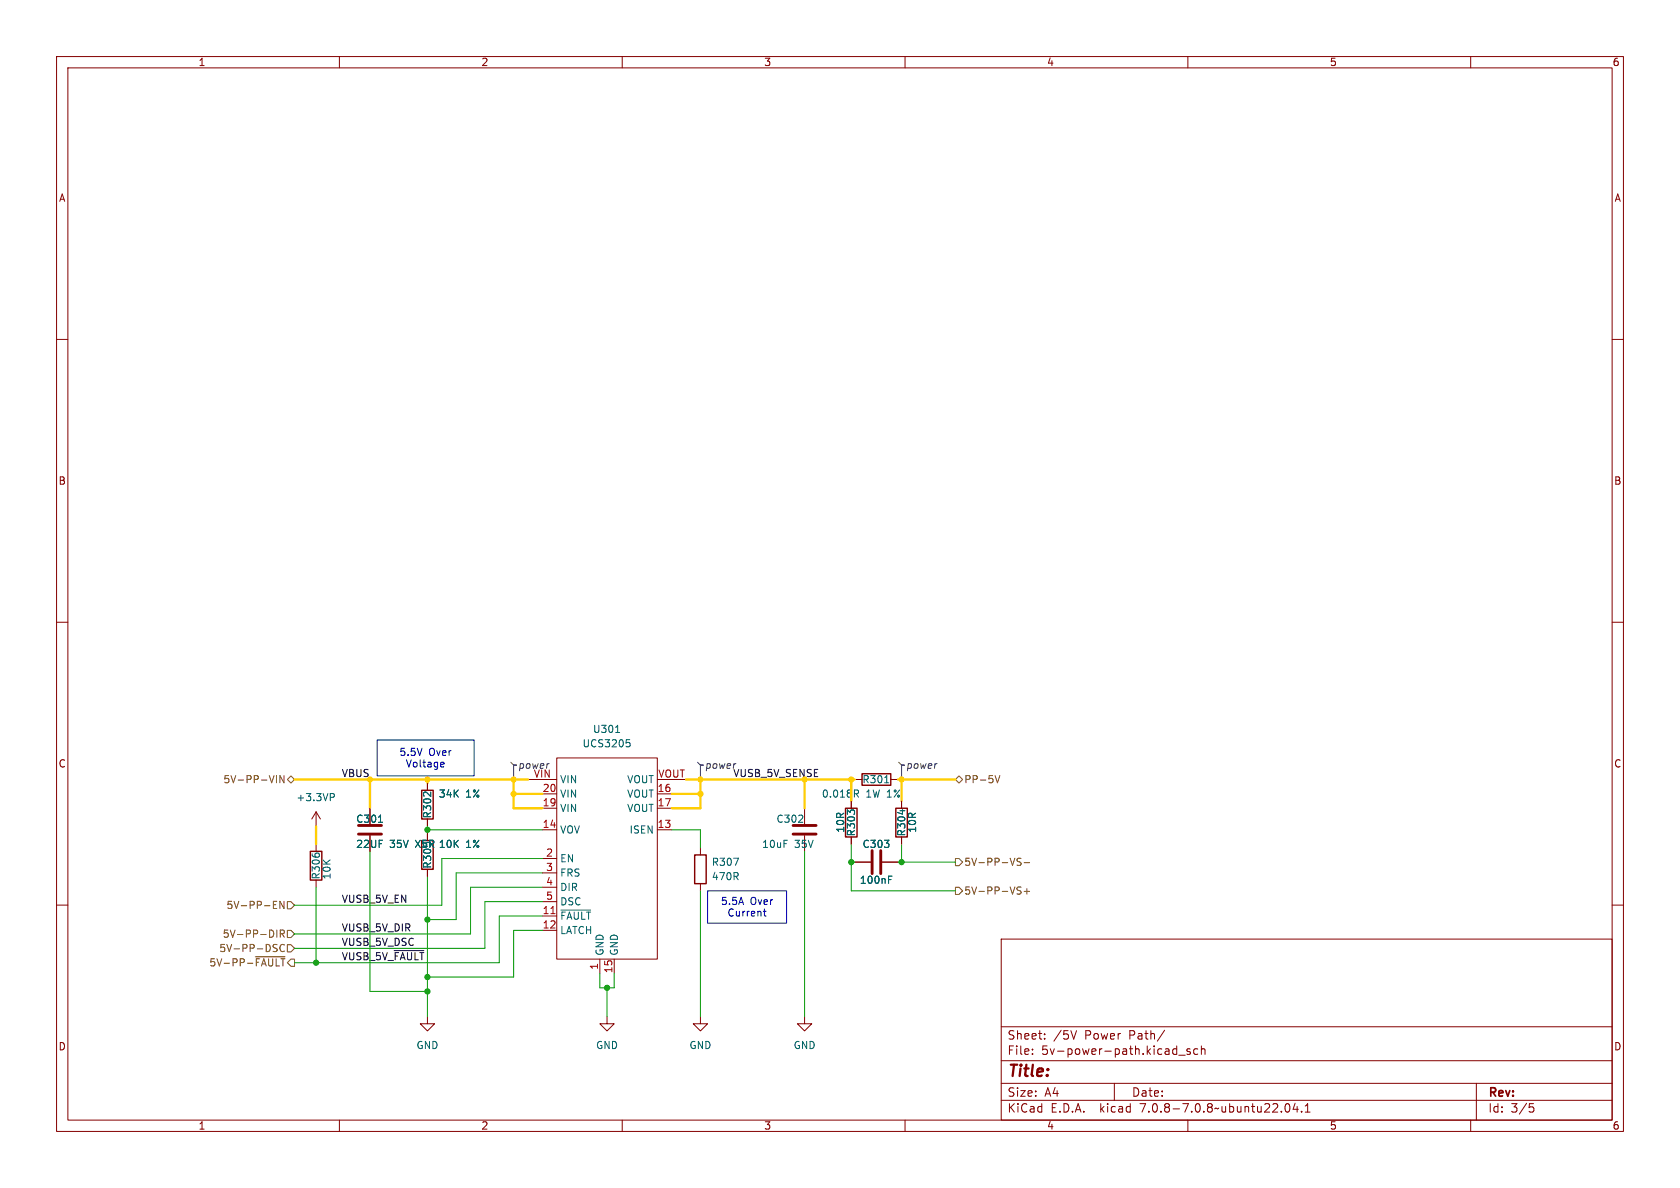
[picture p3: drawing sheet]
<svg xmlns="http://www.w3.org/2000/svg" width="297mm" height="210mm" viewBox="0 0 297 210" stroke-linecap="round" stroke-linejoin="round" font-family="sans-serif">
<g fill="none" stroke="#840000" stroke-width=".18">
<path d="M10 10h277v190h-277zM12 12h273v186h-273zM60 10v2M110 10v2M160 10v2M210 10v2M260 10v2M10 60h2M285 60h2M10 110h2M285 110h2M75.6 138.4v1.3"/>
<path d="M93.3 137.8h5.1M98.4 134h17.8v35.5h-17.8zM116.2 137.8h5.1M151.1 137.8h1.3M157.5 137.8h1.2M10 160h2M55.9 143.5l-.8 1.3M55.9 143.5v2.6M55.9 149.2v1.3M55.9 155.6v1.2M55.9 143.5l.7 1.3M65.4 142.9v2.8"/>
<path d="M65.4 147.7v2.8M75.6 144.8v1.3M75.6 147.3v1.3M75.6 153.7v1.2M95.9 146.7h2.5M95.9 140.3h2.5M95.9 142.9h2.5M95.9 151.8h2.5M95.9 154.3h2.5M95.9 156.8h2.5M95.9 159.4h2.5M116.2 146.7h2.5"/>
<path d="M116.2 140.3h2.5M116.2 142.9h2.5M123.8 149.9v1.2M123.8 156.2v1.3M142.2 142.9v2.8M142.2 147.7v2.8M150.5 141.6v1.3M150.5 148v1.2M151.1 152.4h2.8M156 152.4h2.7M159.4 141.6v1.3M159.4 148v1.2"/>
<path d="M285 160h2M75.6 179.7v1.3h1.2l-1.2 1.2-1.3-1.2h1.3M95.9 161.9h2.5M95.9 164.5h2.5M106 169.5v2.6M107.3 179.7v1.3h1.3l-1.3 1.2-1.3-1.2h1.3M108.6 169.5v2.6M123.8 179.7v1.3h1.3l-1.3 1.2-1.2-1.2h1.2M142.2 179.7v1.3h1.3l-1.3 1.2-1.2-1.2h1.2M177 166h108v32h-108zM60 198v2M110 198v2"/>
<path d="M160 198v2M177 194.5h108M177 191.5h108M177 187.5h108M177 181.5h108M182.5 186.3v.1M182.5 185.5v.1M184.7 183.6v.1M184.7 182.8v.1M190.3 182.2l-.5 1.5M197 191.5v3M205.9 182.1l-1.3 2"/>
<path d="M207.9 185.4l.1 .1M208 184.9v1.5M208 186.3l-.1 .1M208.4 186.5h1.1M210 198v2M210.4 185.5l-.4-.1-.2 .2 .1 .2 .5 .2v.3h-.6M211.7 185.5l-.4-.1-.3 .3v.4l.2 .2h.5M212.4 185.5l.2-.1 .4 .1v.9M212.4 184.9v1.5M227.3 195.2l.2-.1a.81 .81 0 0 1 .6 .6 .81 .81 0 0 1-.3 .8l-.1 .1a.81 .81 0 0 1-.4-1.4zM229 195l-.4 1.1h.9M229.3 195.6v1"/>
<path d="M230.1 196.5v.1M230.7 196.6h.9M230.7 195.5l.5-.4v1.5M260 198v2M261 191.5v6.5M270.4 195.1h.7M270.5 195.7h.4l.3 .3-.2 .5-.5 .1"/>
</g>
<path d="M74.5 139.7h2.1v5.1h-2.1zM152.4 136.8h5.1v2h-5.1zM54.9 150.5h2v5.1h-2zM74.5 148.6h2.1v5.1h-2.1zM122.8 151.1h2v5.1h-2zM149.5 142.9h2v5.1h-2zM158.4 142.9h2v5.1h-2z" fill="none" stroke="#840000" stroke-width=".25"/>
<g fill="none" stroke="#006464" stroke-width=".18">
<path d="M108.8 129.5h.8M110.7 130.8h.6M110.9 131.2h.3l.2 .3-.1 .5h-.4M151 139.6h.5l.3 .3-.1 .3-.7 .1M156.4 138.4h.7M58.4 140.3h.5l.2 .2-.1 .4h-.6M66.9 145.4h.7M129.7 151.7h.9l-.6 1.3M151.4 140.3l.4 .6M157.1 155.5h.4M157.1 154.9h.6M159.5 143.1v.8"/>
<path d="M99.2 160.9h5.2"/>
</g>
<path d="M97.4 161.5h.7" fill="none" stroke="#a90000" stroke-width=".18"/>
<path d="M63.4 147.4h4M63.4 145.9h4M140.2 147.4h4.1M140.2 145.9h4.1M154.2 150.4v4M155.7 150.4v4" fill="none" stroke="#840000" stroke-width=".51"/>
<path d="M90.3 134.7l.5 .6h.5h-.5v2.5M123.3 134.7l.5 .6h.5h-.5v2.5M158.9 134.7l.5 .6h.5h-.5v2.5" fill="none" stroke="#484848" stroke-width=".18"/>
<g fill="none" stroke="#725600" stroke-width=".18">
<path d="M48.9 137.1v1.3M50.2 137.1v1.3l-.7-1.3v1.3M50.8 137.8l.6-.6 .7 .6-.7 .6zM168.9 137.8l.6-.6 .7 .6-.7 .6zM175.9 137.1l.4 1.3 .5-1.3M48.3 159.9h.5M48.3 159.3h.6M50.2 159.3v1.3l-.7-1.3v1.3M50.8 159.4h.6l.7 .6-.7 .7h-.6zM168.9 156.8h.6l.7 .7-.7 .6h-.6zM168.9 151.8h.6l.7 .6-.7 .6h-.6zM179.9 157.3l.5 .2 .1 .2-.1 .3-.4 .1"/>
<path d="M179.9 156.9h.6M180.5 151.8l-.5-.1-.2 .1v.4l.6 .2 .1 .3-.2 .3-.5-.1M181.1 157.6h.9M181.1 152.5h.9M181.5 157.1v1M45.1 169.1h5.3M48.3 160.6h.6M48.5 167.6l.4 .1 .1 .3-.2 .2h-.3M48.5 166.9l.5 .1M48.9 164.4v1.3M49.5 165.1l.6-.1 .2-.2-.1-.3-.7-.1v1.3M49.8 165.1l.5 .6"/>
<path d="M50.3 167.1a.6 .6 0 0 0-.9 .4 .6 .6 0 0 0 .6 .7l.3-.1M50.8 164.5h.6l.7 .6-.7 .6h-.6zM50.8 167h.6l.7 .6-.7 .7h-.6zM51.4 169.5h.7v1.3h-.7l-.6-.6z"/>
</g>
<path d="M69.7 168h5.2" fill="none" stroke="#0f0f0f" stroke-width=".18"/>
<path d="M66.7 130.8h17.1v6.4h-17.1zM78.1 134.7l.4 .1v.2l-.6 .2M78.5 135.5l-.4 .1M125.1 157.5h14v5.7h-14zM135 161.1h.4M135.1 160.7v1.1l.3 .1" fill="none" stroke="#0000c2" stroke-width=".18"/>
<g fill="none" stroke="#009600" stroke-width=".18">
<path d="M55.9 156.8v13.4M65.4 150.5v24.8h10.2M75.6 146.7h20.3M75.6 146.1v1.2M75.6 154.9v24.8M95.9 156.8h-12.7v8.3h-31.1M95.9 159.4h-10.2v8.2h-33.6M95.9 151.8h-17.8v8.2h-26M95.9 154.3h-15.3v8.3h-5M118.7 146.7h5.1v3.2M123.8 157.5v22.2M142.2 150.5v29.2"/>
<path d="M150.5 152.4h.6M150.5 149.2v8.3h18.4M158.7 152.4h10.2M159.4 149.2v3.2M95.9 161.9h-7.6v8.3h-36.2M95.9 164.5h-5.1v8.2h-15.2M106 172.1v2.5h2.6v-2.5M107.3 174.6v5.1"/>
</g>
<g fill="none" stroke="#ffce04" stroke-width=".41">
<path d="M52.1 137.8h41.2M65.4 137.8v5.1M75.6 137.8v.6M90.8 137.8v5.1h5.1M121.3 137.8h29.8M123.8 137.8v5.1h-5.1M142.2 137.8v5.1M150.5 137.8v3.8M158.7 137.8h10.2M159.4 137.8v3.8M55.9 146.1v3.1M90.8 140.3h5.1"/>
<path d="M118.7 140.3h5.1"/>
</g>
<g fill="#009600" stroke="#009600" stroke-width=".18">
<circle cx="75.6" cy="146.7" r=".46"/>
<circle cx="75.6" cy="175.3" r=".46"/>
<circle cx="75.6" cy="172.7" r=".46"/>
<circle cx="107.3" cy="174.6" r=".46"/>
<circle cx="75.6" cy="162.6" r=".46"/>
<circle cx="55.9" cy="170.2" r=".46"/>
<circle cx="150.5" cy="152.4" r=".46"/>
<circle cx="159.4" cy="152.4" r=".46"/>
</g>
<g fill="#ffce04" stroke="#ffce04" stroke-width=".18">
<circle cx="90.8" cy="137.8" r=".46"/>
<circle cx="90.8" cy="140.3" r=".46"/>
<circle cx="123.8" cy="140.3" r=".46"/>
<circle cx="123.8" cy="137.8" r=".46"/>
<circle cx="75.6" cy="137.8" r=".46"/>
<circle cx="65.4" cy="137.8" r=".46"/>
<circle cx="150.5" cy="137.8" r=".46"/>
<circle cx="159.4" cy="137.8" r=".46"/>
</g>
<text font-size="2.8" fill="#840000" x="178" y="190.9">Title:</text>
<g font-size="2.1" fill="#840000">
<text x="178" y="184">Sheet:</text>
<text x="186.2" y="184">/5V</text>
<text x="191.8" y="184">Power</text>
<text x="199.8" y="184">Path/</text>
<text x="178" y="186.7">File:</text>
<text x="184.1" y="186.7">5v-power-path.kicad_sch</text>
<text x="178" y="196.9">KiCad</text>
<text x="178" y="194.1">Size:</text>
<text x="184.7" y="194.1">A4</text>
<text x="185.7" y="196.9">E.D.A.</text>
<text x="194.6" y="196.9">kicad</text>
<text x="200" y="194.1">Date:</text>
<text x="201.8" y="196.9">7.0.8-7.0.8~ubuntu22.04.1</text>
<text x="263" y="194.3">Rev:</text>
<text x="263" y="196.9">Id:</text>
<text x="267.1" y="196.9">3/5</text>
</g>
<g font-size="1.8" fill="#840000">
<text x="35" y="11.9">1</text>
<text x="85" y="11.9">2</text>
<text x="135" y="11.9">3</text>
<text x="185" y="11.9">4</text>
<text x="235" y="11.9">5</text>
<text x="285" y="11.9">6</text>
<text x="10.3" y="35.9">A</text>
<text x="285.3" y="35.9">A</text>
<text x="10.3" y="85.9">B</text>
<text x="285.3" y="85.9">B</text>
<text x="10.3" y="135.9">C</text>
<text x="285.3" y="135.9">C</text>
<text x="10.3" y="185.9">D</text>
<text x="285.3" y="185.9">D</text>
<text x="35" y="199.9">1</text>
<text x="85" y="199.9">2</text>
<text x="135" y="199.9">3</text>
<text x="185" y="199.9">4</text>
<text x="235" y="199.9">5</text>
<text x="285" y="199.9">6</text>
</g>
<g font-size="1.8" fill="#006464">
<text x="104.7" y="129.8">U301</text>
<text x="102.9" y="132.3">UCS3205</text>
<text x="52.3" y="141.8">+3.3VP</text>
<text x="77.5" y="141.2">34K</text>
<text x="82.3" y="141.2">1%</text>
<text x="98.9" y="143.7">VIN</text>
<text x="98.9" y="141.2">VIN</text>
<text x="98.9" y="138.7">VIN</text>
<text x="110.8" y="141.2">VOUT</text>
<text x="110.8" y="143.7">VOUT</text>
<text x="110.8" y="138.7">VOUT</text>
<text x="145.2" y="141.2">0.018R</text>
<text x="152.4" y="138.7">R301</text>
<text x="153.1" y="141.2">1W 1%</text>
<text x="62.9" y="145.6">C301</text>
<text x="76.4" y="144.8" transform="rotate(-90 76.4 144.8)">R302</text>
<text x="98.9" y="147.5">VOV</text>
<text x="111.2" y="147.5">ISEN</text>
<text x="137.2" y="145.6">C302</text>
<text x="149.5" y="147.3" transform="rotate(-90 149.5 147.3)">10R</text>
<text x="151.4" y="147.9" transform="rotate(-90 151.4 147.9)">R303</text>
<text x="160.2" y="147.9" transform="rotate(-90 160.2 147.9)">R304</text>
<text x="162.2" y="147.3" transform="rotate(-90 162.2 147.3)">10R</text>
<text x="56.7" y="155.6" transform="rotate(-90 56.7 155.6)">R306</text>
<text x="58.6" y="155.6" transform="rotate(-90 58.6 155.6)">10K</text>
<text x="62.9" y="150.1">22UF</text>
<text x="68.9" y="150.1">35V</text>
<text x="73.6" y="150.1">X5R</text>
<text x="76.4" y="153.7" transform="rotate(-90 76.4 153.7)">R305</text>
<text x="77.5" y="150.1">10K</text>
<text x="82.3" y="150.1">1%</text>
<text x="98.9" y="152.6">EN</text>
<text x="98.9" y="155.2">FRS</text>
<text x="125.7" y="153.3">R307</text>
<text x="125.7" y="155.8">470R</text>
<text x="134.6" y="150.1">10uF</text>
<text x="140.5" y="150.1">35V</text>
<text x="152.4" y="150.1">C303</text>
<text x="98.9" y="157.7">DIR</text>
<text x="98.9" y="160.2">DSC</text>
<text x="151.9" y="156.4">100nF</text>
<text x="98.9" y="162.8">~{FAULT}</text>
<text x="98.9" y="165.3">LATCH</text>
<text x="106.9" y="169" transform="rotate(-90 106.9 169)">GND</text>
<text x="109.4" y="169" transform="rotate(-90 109.4 169)">GND</text>
<text x="73.5" y="185.6">GND</text>
<text x="105.3" y="185.6">GND</text>
<text x="121.8" y="185.6">GND</text>
<text x="140.2" y="185.6">GND</text>
</g>
<g font-size="1.8" fill="#0f0f0f">
<text x="60.3" y="137.4">VBUS</text>
<text x="60.3" y="159.7">VUSB_5V_EN</text>
<text x="60.3" y="164.8">VUSB_5V_DIR</text>
<text x="60.3" y="167.3">VUSB_5V_DSC</text>
<text x="60.3" y="169.8">VUSB_5V_~{FAULT}</text>
</g>
<g font-size="1.8" fill="#0000c2">
<text x="70.5" y="133.8">5.5V</text>
<text x="71.6" y="135.9">Voltage</text>
<text x="75.8" y="133.8">Over</text>
<text x="127.4" y="160.2">5.5A</text>
<text x="132.6" y="160.2">Over</text>
<text x="128.5" y="162.2">Current</text>
</g>
<g font-size="1.8" fill="#484848">
<text x="91.5" y="136.1">power</text>
<text x="94.3" y="137.5">VIN</text>
<text x="124.5" y="136.1">power</text>
<text x="160.1" y="136.1">power</text>
</g>
<g font-size="1.8" fill="#a90000">
<text x="116.3" y="137.5">VOUT</text>
<text x="95.8" y="142.6">19</text>
<text x="95.8" y="140.1">20</text>
<text x="116.2" y="140.1">16</text>
<text x="116.2" y="142.6">17</text>
<text x="95.8" y="146.4">14</text>
<text x="116.2" y="146.4">13</text>
<text x="96.4" y="151.5">2</text>
<text x="96.4" y="154.1">3</text>
<text x="95.8" y="161.7">11</text>
<text x="96.4" y="156.6">4</text>
<text x="96.4" y="159.1">5</text>
<text x="95.8" y="164.2">12</text>
<text x="105.8" y="171.5" transform="rotate(-90 105.8 171.5)">1</text>
<text x="108.3" y="172.1" transform="rotate(-90 108.3 172.1)">15</text>
</g>
<text font-size="1.8" fill="#ffce04" x="129.5" y="137.4">VUSB_5V_SENSE</text>
<g font-size="1.8" fill="#725600">
<text x="39.4" y="138.7">5V-PP-VIN</text>
<text x="170.4" y="138.7">PP-5V</text>
<text x="170.4" y="153.3">5V-PP-VS-</text>
<text x="39.9" y="160.9">5V-PP-EN</text>
<text x="170.4" y="158.3">5V-PP-VS+</text>
<text x="39.3" y="166">5V-PP-DIR</text>
<text x="36.9" y="171">5V-PP-~{FAULT}</text>
<text x="38.7" y="168.5">5V-PP-DSC</text>
</g>
</svg>
